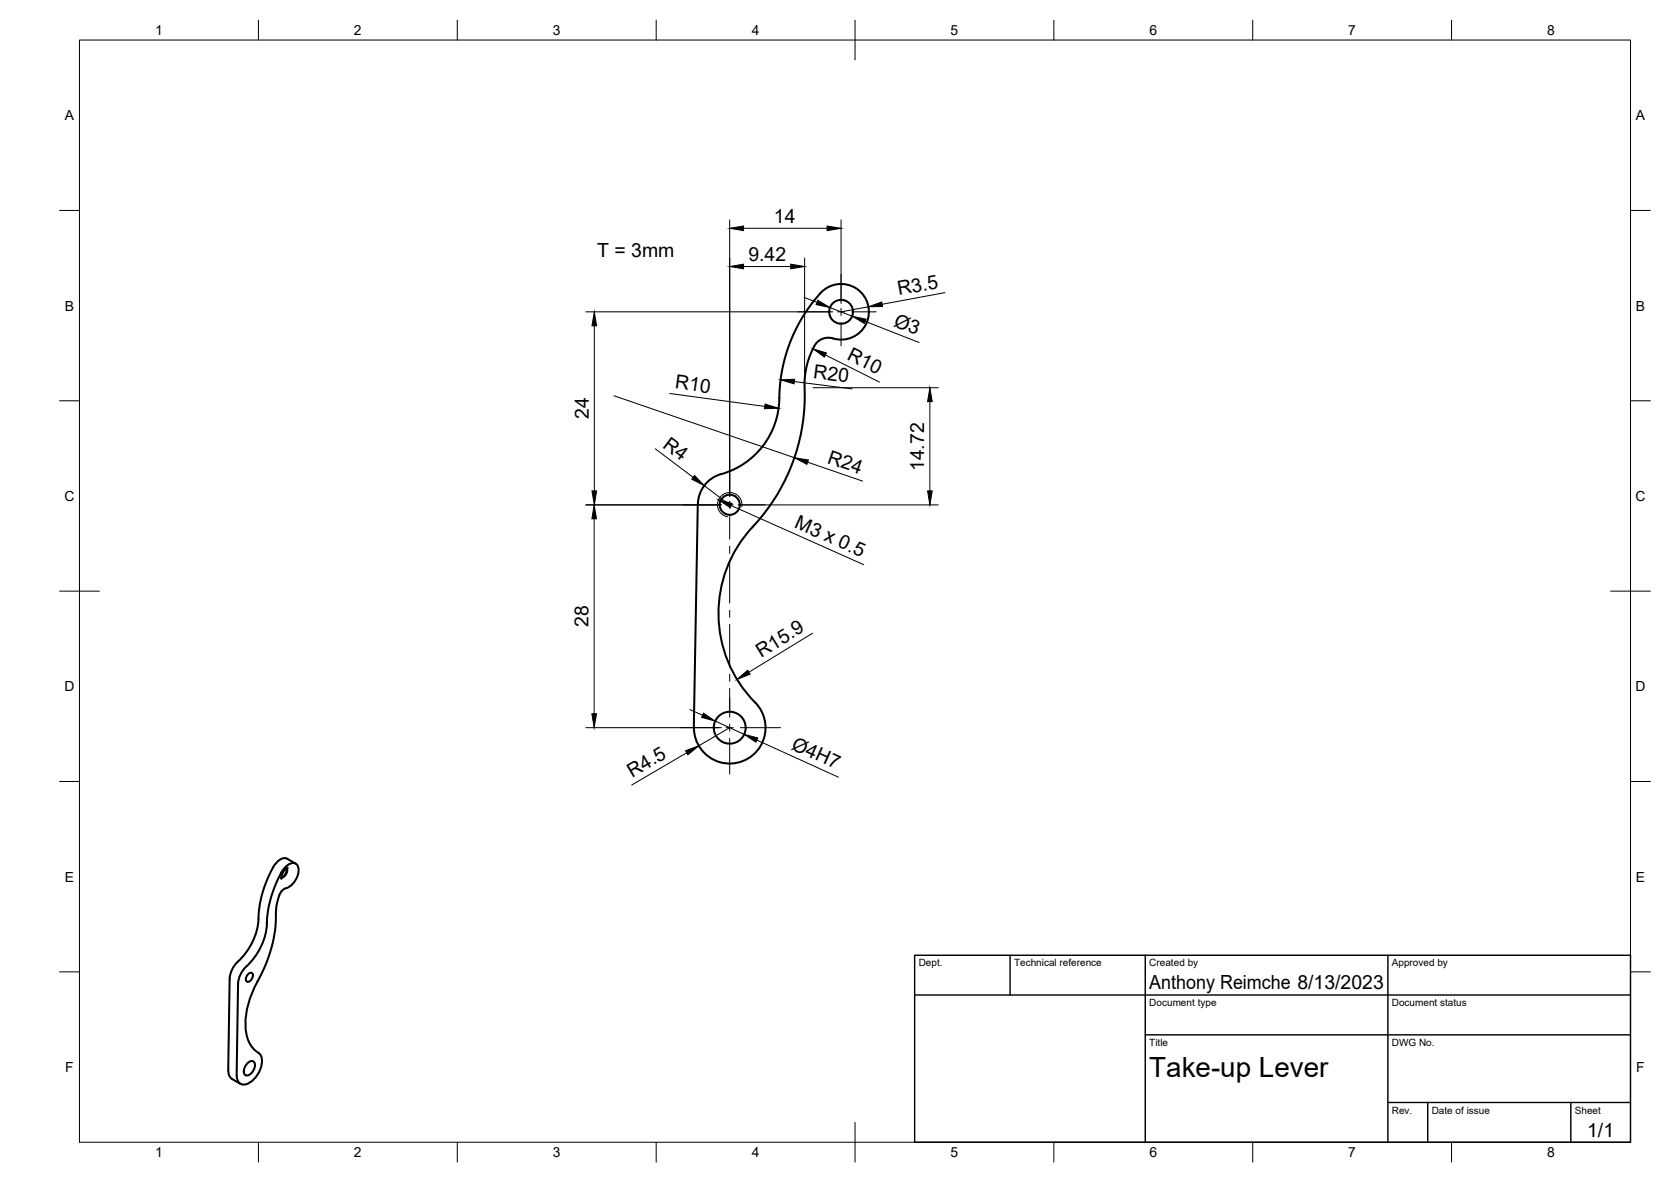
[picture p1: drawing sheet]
<svg xmlns="http://www.w3.org/2000/svg" width="420mm" height="297mm" viewBox="0 0 420 297" stroke-linecap="round" stroke-linejoin="round" font-family="sans-serif">
<!-- layer: Visible -->
<g fill="none" stroke="#000" stroke-width=".51">
<path d="M181.3 119.2a20.2 20.2 0 0 0 14.7-20.9 39.5 39.5 0 0 1 11-25.3 7 7 0 0 1 11.4 4.4 7 7 0 0 1-9.6 7.5 4.3 4.3 0 0 0-4.6 3.3 22 22 0 0 0-1.8 11.2 48.1 48.1 0 0 1-13.1 33M181.3 119.1a8 8 0 0 0-5.8 7.6l-1 56M189.3 132.3a31.8 31.8 0 0 0 .6 44.2M189.9 176.5a9 9 0 0 1-3.1 14.7 9 9 0 0 1-12.3-8.5M72.1 218.2a2 2 0 0 1-1.4 2.4M72.2 218.2l-.5 1.5-.9 .9M72.3 218.1l-.7 .5-.5 .7-.4 1.6M74.4 217.1l-2.2-1.3a3.2 3.2 0 0 0-3.5 2.2 28.4 28.4 0 0 0-3.8 13.9 16.7 16.7 0 0 1-5.6 10.3l-1.1 1.8-.4 1.9-.4 23.1M67.1 232.1a16.4 16.4 0 0 1-5.7 11.3l-1.1 1.8-.4 2-.4 23a1.99 1.99 0 0 0 1 2.2 1.99 1.99 0 0 0 2.4-.4 6.5 6.5 0 0 0 2.7-6.7l-.3-.4a7.9 7.9 0 0 1-3.6-7.4 22.2 22.2 0 0 1 3.1-10.9M69.4 229.7a33.7 33.7 0 0 1-4.7 16.9M70.2 225l.6-1 .7-.6a5 5 0 0 0 3.4-5.7 1.48 1.48 0 0 0-2.3-.5l-.5 .4a19.2 19.2 0 0 0-3.9 7.7l-.7 3-.4 3.8M70.2 224.9l-.7 2.9-.1 1.9"/>
<path d="M62.4 244.8a.65 .65 0 0 1 1.1-.1 1.54 1.54 0 0 1-1.4 2 1.41 1.41 0 0 1 .3-1.9zM57.4 269a2.37 2.37 0 0 0 .9 2.1l2.1 1.3M62.3 267.1a1 1 0 0 1 1.4-.4 1 1 0 0 1 .4 1.4l-.4 .9a1.63 1.63 0 0 1-2.1 1.1 2.4 2.4 0 0 1 .7-3z"/>
<circle cx="211.5" cy="78.4" r="3"/>
<circle cx="183.5" cy="126.8" r="2.53"/>
<circle cx="183.5" cy="182.9" r="4"/>
</g>
<!-- layer: Visible Narrow -->
<path d="M186.5 127.4a3.1 3.1 0 0 0-2.5-3.6 3.1 3.1 0 0 0-3.5 2.5 3.1 3.1 0 0 0 2.4 3.6" fill="none" stroke="#000" stroke-width=".25"/>
<!-- layer: BORDER -->
<g fill="none" stroke="#000" stroke-width=".25">
<path d="M20 10.1h390v276.9h-390zM65 5.1v5M115 5.1v5M165 5.1v5M215 5.1v10M265 5.1v5M315 5.1v5M365 5.1v5M15 52.9h5M410 52.9h5M15 100.7h5M410 100.7h5"/>
<path d="M15 148.6h10M405 148.6h10M15 196.4h5M410 196.4h5M15 244.2h5M410 244.2h5M65 287v5M115 287v5M165 287v5M215 282.1v9.9M265 287v5M315 287v5"/>
<path d="M365 287v5"/>
</g>
<!-- layer: TITLEBLOCK -->
<path d="M230 240.1h180v46.9h-180zM230 250h180M254 240.1v9.9M288 240.1v46.9M349 240.1v46.9M288 260.1h122M349 277.1h61M359 277.1v9.9M395 277.1v9.9" fill="none" stroke="#000" stroke-width=".36"/>
<!-- layer: Smart Centers -->
<g fill="none" stroke="#000" stroke-width=".25">
<path d="M200.6 78.4h8.2M210.6 78.4h1.8M211.5 68.9v6.8M211.5 77.5v1.8M214.1 78.4h6.2M211.5 81.1v5.8M183.5 115.7v8.5M171.8 126.9h9M182.6 126.9h1.8M183.5 126v1.8M183.5 129.5v6M183.5 137.3v1.8"/>
<path d="M186.2 126.9h6.2M183.5 140.9v10.7M183.5 153.4v1.7M183.5 156.9v10.7M183.5 169.4v1.8M183.5 173v7.2M171.1 182.9h9.7M182.6 182.9h1.8M183.5 182v1.8M183.5 185.6v8.9M186.2 182.9h10.1"/>
</g>
<!-- layer: FD_Dimensions -->
<g fill="none" stroke="#000" stroke-width=".25">
<path d="M183.5 55.3v69.5M187 57.4h21M211.5 55.3v21M147.3 78.4h62.1M187 67h11.8M202.2 74.7l3.2 1.3M202.3 64.9v30.4M208.7 77.3l5.6 2.2M218.4 77.1l-6.9 1.3M237.6 73.5l-15.8 3M149.4 81.9v41.5M154.3 99.4l45.4 15.6"/>
<path d="M168.4 98.9l23.9 3.2M199.7 95.9l14.6 1.8M204.4 97.4h31.5M207.5 89.2l13.6 6.8M217.5 80.8l13.6 5.3M164.8 112.8l9.5 7.2M203.1 116.1l13.8 4.8M233.8 100.9v22.5M147.3 126.9h34.1M149.4 130.4v49M177.1 122.1l6.4 4.8M183.9 127l33.3 14.9"/>
<path d="M185.6 126.9h50.3M204.3 159.1l-16 9.8M173.5 178.3l3.2 1.5M147.3 182.9h34.1M172.7 189.2l-13.9 8.1M179.8 181.2l7.3 3.3M183.5 182.9l-7.8 4.5M190.3 186l20.5 9.3"/>
</g>
<g fill="#000" stroke="#000" stroke-width=".25">
<path d="M183.5 57.4l3.5-.6v1.2zM208 56.8l3.5 .6-3.5 .6zM183.5 67l3.5-.6v1.1zM198.8 66.4l3.5 .6-3.5 .5zM205.6 75.5l3.1 1.8-3.5-.8zM218.4 77.1l3.3-1.2 .2 1.1zM149.4 78.4l.6 3.5h-1.2zM196.3 95.4l3.5-.1-.1 1.2zM204.4 87.7l3.4 1-.5 1zM214.3 79.5l3.4 .7-.4 1.1zM174.6 119.5l2.5 2.6-3.2-1.7zM192.4 101.5l3.4 1.1-3.6 .1z"/>
<path d="M199.7 115l3.6 .6-.4 1.1zM233.8 97.4l.6 3.5h-1.2zM149.4 126.9l.6 3.5h-1.2zM148.8 123.4h1.2l-.6 3.5zM180.7 125.6l3.4 .9-.5 1.1zM233.2 123.4h1.2l-.6 3.5zM148.8 179.4h1.2l-.6 3.5zM176.9 179.2l2.9 2-3.4-.9zM185.3 170.7l2.7-2.3 .6 1zM172.4 188.7l3.3-1.3-2.7 2.3zM187.1 184.5l3.4 .9-.4 1.1z"/>
</g>
<text font-size="7" x="289" y="270.6">Take-up Lever</text>
<g font-size="4.9">
<text x="194.6" y="56">14</text>
<text x="150.2" y="64.6">T = 3mm</text>
<text x="188.2" y="65.5">9.42</text>
<text x="226" y="74.2" transform="rotate(-10 226 74.2)">R3.5</text>
<text x="224.5" y="81.8" transform="rotate(21 224.5 81.8)">Ø3</text>
<text x="204.4" y="95" transform="rotate(7 204.4 95)">R20</text>
<text x="212.7" y="90.2" transform="rotate(27 212.7 90.2)">R10</text>
<text x="169.6" y="97.6" transform="rotate(8 169.6 97.6)">R10</text>
<text x="148" y="105.3" transform="rotate(-90 148 105.3)">24</text>
<text x="166.4" y="112.3" transform="rotate(37 166.4 112.3)">R4</text>
<text x="207.8" y="116.3" transform="rotate(19 207.8 116.3)">R24</text>
<text x="232.4" y="118.4" transform="rotate(-90 232.4 118.4)">14.72</text>
<text x="199.5" y="132.4" transform="rotate(24 199.5 132.4)">M3 x 0.5</text>
<text x="147.9" y="157.6" transform="rotate(-90 147.9 157.6)">28</text>
<text x="191.4" y="165.3" transform="rotate(-31 191.4 165.3)">R15.9</text>
<text x="198.8" y="188.1" transform="rotate(24 198.8 188.1)">Ø4H7</text>
<text x="159" y="195.5" transform="rotate(-30 159 195.5)">R4.5</text>
<text x="289" y="248.5">Anthony Reimche 8/13/2023</text>
<text x="399.1" y="285.7">1/1</text>
</g>
<g font-size="3.5">
<text x="39" y="8.8">1</text>
<text x="89" y="8.8">2</text>
<text x="139" y="8.8">3</text>
<text x="189" y="8.8">4</text>
<text x="239" y="8.8">5</text>
<text x="289" y="8.8">6</text>
<text x="339" y="8.8">7</text>
<text x="389" y="8.8">8</text>
<text x="16.3" y="30.2">A</text>
<text x="411.3" y="30.2">A</text>
<text x="16.3" y="78">B</text>
<text x="411.3" y="78">B</text>
<text x="16.2" y="125.9">C</text>
<text x="411.2" y="125.9">C</text>
<text x="16.2" y="173.7">D</text>
<text x="411.2" y="173.7">D</text>
<text x="16.3" y="221.6">E</text>
<text x="411.3" y="221.6">E</text>
<text x="16.4" y="269.4">F</text>
<text x="411.4" y="269.4">F</text>
<text x="39" y="290.8">1</text>
<text x="89" y="290.8">2</text>
<text x="139" y="290.8">3</text>
<text x="189" y="290.8">4</text>
<text x="239" y="290.8">5</text>
<text x="289" y="290.8">6</text>
<text x="339" y="290.8">7</text>
<text x="389" y="290.8">8</text>
</g>
<g font-size="2.5">
<text x="231" y="242.9">Dept.</text>
<text x="255" y="242.9">Technical reference</text>
<text x="289" y="242.9">Created by</text>
<text x="350" y="242.9">Approved by</text>
<text x="289" y="252.8">Document type</text>
<text x="350" y="252.8">Document status</text>
<text x="289" y="262.9">Title</text>
<text x="350" y="262.9">DWG No.</text>
<text x="350" y="279.9">Rev.</text>
<text x="360" y="279.9">Date of issue</text>
<text x="396" y="279.9">Sheet</text>
</g>
</svg>
